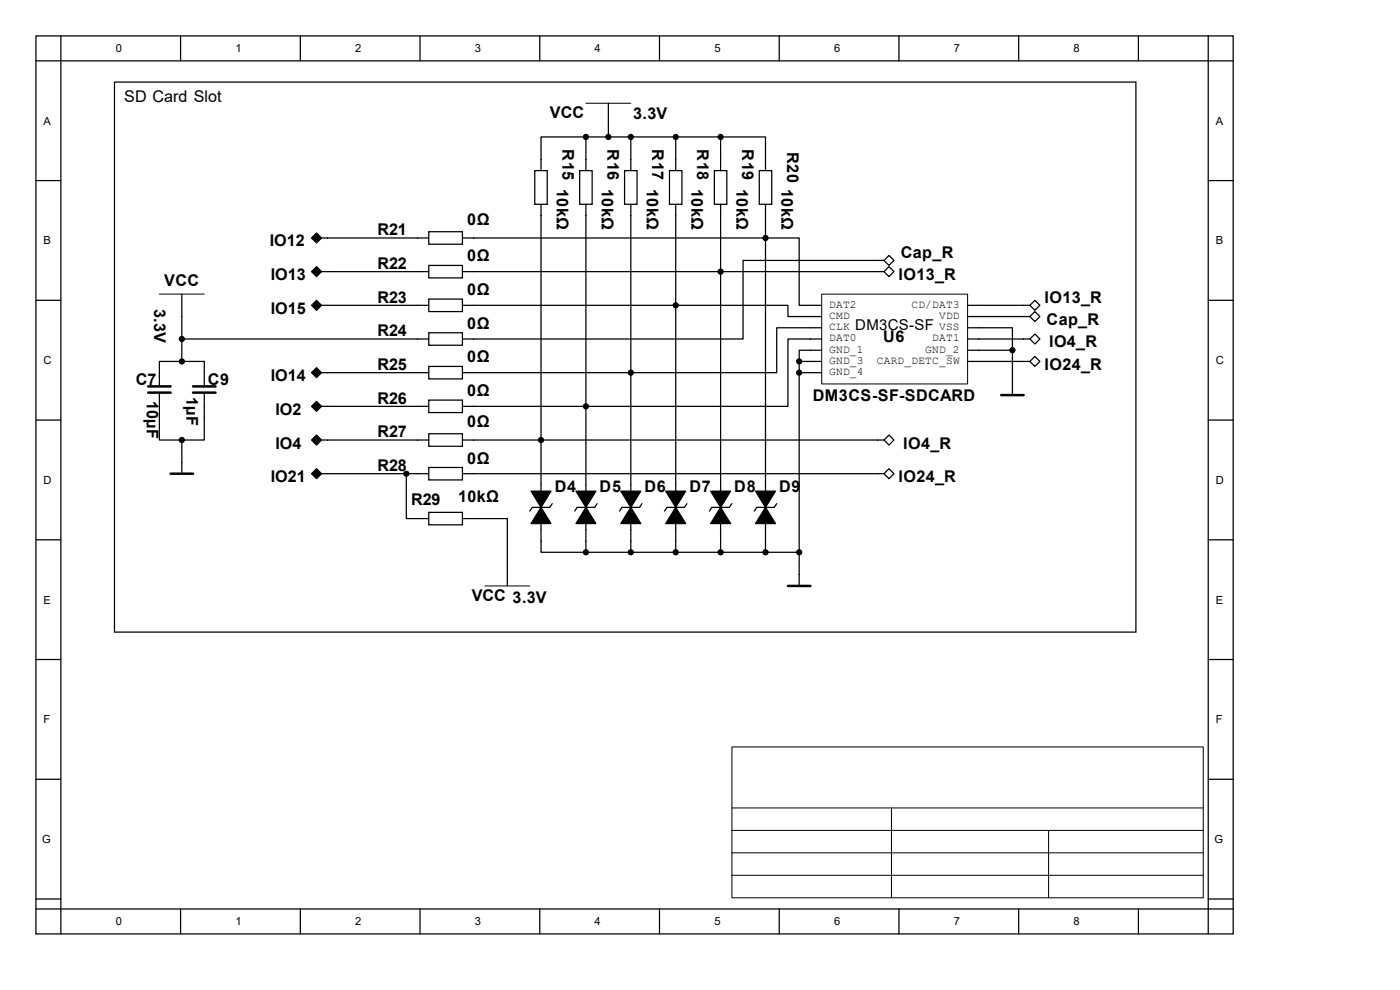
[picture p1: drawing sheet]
<svg xmlns="http://www.w3.org/2000/svg" width="297mm" height="210mm" viewBox="0 0 297 210" stroke-linecap="round" stroke-linejoin="round" font-family="sans-serif">
<g fill="none" stroke="#000" stroke-width=".26">
<path d="M7.6 7.6h254v190.5h-254zM7.6 12.9h254M12.9 7.6v190.5M24.3 17.4h216.7v116.7h-216.7zM38.3 7.6v5.3M63.7 7.6v5.3M89.1 7.6v5.3M114.5 7.6v5.3M139.9 7.6v5.3M165.3 7.6v5.3M190.7 7.6v5.3M216.1 7.6v5.3"/>
<path d="M241.5 7.6v5.3M256.3 7.6v190.5M7.6 38.3h5.3M113.5 36.2h2.6v7.1h-2.6zM123 36.2h2.6v7.1h-2.6zM124.3 29.1h-9.5v7.1M124.3 29.1v7.1M124.3 29.1h28.6M129.1 21.9v7.2M132.5 36.2h2.6v7.1h-2.6zM133.8 29.1v7.1M142 36.2h2.7v7.1h-2.7z"/>
<path d="M143.4 29.1v7.1M151.6 36.2h2.6v7.1h-2.6zM152.9 29.1h9.5v7.1M152.9 29.1v7.1M161.1 36.2h2.6v7.1h-2.6zM256.3 38.3h5.3M67.2 49.7l.7 .8-.7 .8-.8-.8zM67.2 56.8l.7 .8-.7 .8-.8-.8zM68.2 57.6h22.8M68.2 50.5h22.8M91 56.3h7.1v2.6h-7.1zM91 49.2h7.1v2.6h-7.1z"/>
<path d="M98.1 50.5h71.4v14.3h4.8M98.1 57.6h89.4M114.8 43.3v73.9h9.5M124.3 43.3v73.9M133.8 43.3v73.9M143.4 43.3v73.9M152.9 43.3v73.9M162.4 43.3v73.9M187.5 55.2l1.1-1 1.1 1-1.1 1.1zM187.5 55.2h-29.9v16.7h-59.5M188.6 56.6l1.1 1-1.1 1.1-1.1-1.1zM7.6 63.7h5.3"/>
<path d="M38.6 62.4v14.3M38.6 71.9h52.4M67.2 64l.7 .8-.7 .8-.8-.8zM67.2 78.3l.7 .8-.7 .8-.8-.8zM68.2 64.8h22.8M68.2 79.1h22.8M91 63.4h7.1v2.7h-7.1zM91 70.6h7.1v2.6h-7.1zM91 77.7h7.1v2.7h-7.1zM98.1 64.8h69.1v2.4h7.1M169.5 79.1h4.8M169.5 76.7h4.8"/>
<path d="M169.5 76.7v47.6M174.3 74.3h-4.8v2.4M174.3 71.9h-7.1v14.3h-69.1M174.3 69.5h-9.5v9.6h-66.7M205.3 69.5h9.5v4.8M205.3 64.8h13.2M205.3 71.9h13.2M205.3 67.2h13.2M205.3 74.3h9.5M205.3 76.7h13.2M214.8 74.3v9.5M218.5 76.7l1.1-1.1 1 1.1-1 1z"/>
<path d="M218.5 71.9l1.1-1 1 1-1 1.1zM218.5 64.8l1.1-1.1 1 1.1-1 1zM218.5 67.2l1.1-1.1 1 1.1-1 1zM256.3 63.7h5.3M7.6 89.1h5.3M33.8 83.6v9.7h4.8M33.8 81.7v-5h9.5v5M38.6 93.3v7.2M43.3 83.6v9.7h-4.7M67.2 85.4l.7 .8-.7 .8-.8-.8zM67.2 92.6l.7 .7-.7 .8-.8-.8zM67.2 99.7l.7 .8-.7 .8-.8-.8z"/>
<path d="M68.2 86.2h22.8M68.2 93.3h22.8M91 84.9h7.1v2.6h-7.1zM91 92h7.1v2.7h-7.1zM91 99.2h7.1v2.6h-7.1zM98.1 93.3h89.4M188.6 99.4l1.1 1.1-1.1 1-1.1-1zM188.6 92.3l1.1 1-1.1 1.1-1.1-1.1zM256.3 89.1h5.3M7.6 114.5h5.3M68.2 100.5h22.8M86.2 100.5v9.5h4.8"/>
<path d="M91 108.7h7.1v2.6h-7.1zM98.1 110h9.5v14.3M98.1 100.5h89.4M117.2 106.8l-.6 .8h-3.7l-.5 .8M124.3 117.2h45.2M126.7 106.8l-.5 .8h-3.8l-.5 .8M136.2 106.8l-.5 .8h-3.7l-.6 .8M145.7 106.8l-.5 .8h-3.7l-.5 .8M155.3 106.8l-.6 .8h-3.7l-.5 .8M164.8 106.8l-.5 .8h-3.8l-.5 .8M256.3 114.5h5.3M7.6 139.9h5.3"/>
<path d="M256.3 139.9h5.3M7.6 165.3h5.3M256.3 165.3h5.3M7.6 190.7h5.3M7.6 192.8h254M38.3 192.8v5.3M63.7 192.8v5.3M89.1 192.8v5.3M114.5 192.8v5.3M139.9 192.8v5.3M165.3 192.8v5.3M190.7 192.8v5.3"/>
<path d="M216.1 192.8v5.3M241.5 192.8v5.3M256.3 190.7h5.3"/>
</g>
<g fill="#000" stroke="#000" stroke-width=".26">
<path d="M114.8 107.6l2.1 3.5h-4.2zM112.7 104.2h4.2l-2.1 3.4zM124.3 107.6l2.1 3.5h-4.2zM122.2 104.2h4.2l-2.1 3.4zM133.8 107.6l2.1 3.5h-4.2zM131.7 104.2h4.2l-2.1 3.4zM143.4 107.6l2.1 3.5h-4.3zM141.2 104.2h4.3l-2.1 3.4zM152.9 107.6l2.1 3.5h-4.2zM150.8 104.2h4.2l-2.1 3.4zM162.4 107.6l2.1 3.5h-4.2zM160.3 104.2h4.2l-2.1 3.4z"/>
<path d="M67.2 49.4l1 1.1-1 1-1.1-1z" fill-rule="evenodd"/>
<path d="M66.1 57.6l1.1-1 1 1-1 1.1z" fill-rule="evenodd"/>
<path d="M67.2 63.7l1 1.1-1 1-1.1-1z" fill-rule="evenodd"/>
<path d="M67.2 78l1 1.1-1 1-1.1-1z" fill-rule="evenodd"/>
<path d="M67.2 85.1l1 1.1-1 1.1-1.1-1.1z" fill-rule="evenodd"/>
<path d="M67.2 92.3l1 1-1 1.1-1.1-1.1z" fill-rule="evenodd"/>
<path d="M67.2 99.4l1 1.1-1 1-1.1-1z" fill-rule="evenodd"/>
<circle cx="124.3" cy="29.1" r=".53"/>
<circle cx="129.1" cy="29.1" r=".53"/>
<circle cx="133.8" cy="29.1" r=".53"/>
<circle cx="143.4" cy="29.1" r=".53"/>
<circle cx="152.9" cy="29.1" r=".53"/>
<circle cx="152.9" cy="57.6" r=".53"/>
<circle cx="162.4" cy="50.5" r=".53"/>
<circle cx="38.6" cy="76.7" r=".53"/>
<circle cx="38.6" cy="71.9" r=".53"/>
<circle cx="133.8" cy="79.1" r=".53"/>
<circle cx="143.4" cy="64.8" r=".53"/>
<circle cx="169.5" cy="79.1" r=".53"/>
<circle cx="169.5" cy="76.7" r=".53"/>
<circle cx="214.8" cy="74.3" r=".53"/>
<circle cx="38.6" cy="93.3" r=".53"/>
<circle cx="114.8" cy="93.3" r=".53"/>
<circle cx="124.3" cy="86.2" r=".53"/>
<circle cx="86.2" cy="100.5" r=".53"/>
<circle cx="124.3" cy="117.2" r=".53"/>
<circle cx="133.8" cy="117.2" r=".53"/>
<circle cx="143.4" cy="117.2" r=".53"/>
<circle cx="152.9" cy="117.2" r=".53"/>
<circle cx="162.4" cy="117.2" r=".53"/>
<circle cx="169.5" cy="117.2" r=".53"/>
</g>
<g fill="none" stroke="#000" stroke-width=".21">
<path d="M124.3 21.9h9.5M67.2 50.2l.2 .3-.2 .2-.3-.2zM67.2 57.4l.2 .2-.2 .3-.3-.3zM33.8 62.4h9.5M67.2 64.5l.2 .3-.2 .2-.3-.2zM67.2 78.8l.2 .3-.2 .2-.3-.2zM174.3 62.4h31v19h-31zM67.2 85.9l.2 .3-.2 .3-.3-.3zM67.2 93.1l.2 .2-.2 .3-.3-.3zM67.2 100.2l.2 .3-.2 .3-.3-.3zM102.9 124.3h9.5M155.3 158.5h100v32h-100z"/>
<path d="M155.3 171.4h100M155.3 176.2h100M189.1 171.4v19M222.5 176.2v14.2M155.3 180.9h100M155.3 185.7h100"/>
</g>
<path d="M31.4 82h4.8M31.4 83.3h4.8M41 82h4.7M41 83.3h4.7M212.4 83.8h4.8M36.2 100.5h4.8M167.2 124.3h4.7" fill="none" stroke="#000" stroke-width=".53"/>
<g font-size="3.4">
<text x="26.4" y="21.6">SD Card Slot</text>
<text x="116.7" y="25">VCC</text>
<text x="134.3" y="25.3">3.3V</text>
<text x="119.3" y="31.7" transform="rotate(90 119.3 31.7)">R15</text>
<text x="128.9" y="31.7" transform="rotate(90 128.9 31.7)">R16</text>
<text x="138.4" y="31.7" transform="rotate(90 138.4 31.7)">R17</text>
<text x="147.9" y="31.7" transform="rotate(90 147.9 31.7)">R18</text>
<text x="157.4" y="31.7" transform="rotate(90 157.4 31.7)">R19</text>
<text x="167" y="32.3" transform="rotate(90 167 32.3)">R20</text>
<text x="118.2" y="40" transform="rotate(90 118.2 40)">10kΩ</text>
<text x="127.7" y="40" transform="rotate(90 127.7 40)">10kΩ</text>
<text x="137.2" y="40" transform="rotate(90 137.2 40)">10kΩ</text>
<text x="146.7" y="40" transform="rotate(90 146.7 40)">10kΩ</text>
<text x="156.3" y="40" transform="rotate(90 156.3 40)">10kΩ</text>
<text x="165.8" y="40" transform="rotate(90 165.8 40)">10kΩ</text>
<text x="99.1" y="47.8">0Ω</text>
<text x="57.2" y="52.3">IO12</text>
<text x="80.1" y="49.9">R21</text>
<text x="57.4" y="59.4">IO13</text>
<text x="80.1" y="57.1">R22</text>
<text x="99.1" y="55.5">0Ω</text>
<text x="190.6" y="59.4">IO13_R</text>
<text x="191.1" y="54.7">Cap_R</text>
<text x="32.7" y="65.4" transform="rotate(90 32.7 65.4)">3.3V</text>
<text x="34.8" y="60.7">VCC</text>
<text x="80.1" y="64.2">R23</text>
<text x="99.1" y="62.6">0Ω</text>
<text x="221.6" y="64.2">IO13_R</text>
<text x="57.4" y="66.6">IO15</text>
<text x="80.1" y="71.3">R24</text>
<text x="99.1" y="69.8">0Ω</text>
<text x="222" y="69">Cap_R</text>
<text x="99.1" y="76.9">0Ω</text>
<text x="187.4" y="72.6">U6</text>
<text x="222.5" y="73.7">IO4_R</text>
<text x="28.8" y="81.7">C7</text>
<text x="44.1" y="81.7">C9</text>
<text x="57.4" y="80.9">IO14</text>
<text x="80.1" y="78.5">R25</text>
<text x="221.6" y="78.5">IO24_R</text>
<text x="31.1" y="85" transform="rotate(90 31.1 85)">10µF</text>
<text x="39.6" y="84.2" transform="rotate(90 39.6 84.2)">1µF</text>
<text x="58.4" y="88">IO2</text>
<text x="80.1" y="85.6">R26</text>
<text x="99.1" y="84">0Ω</text>
<text x="172.4" y="85.1">DM3CS-SF-SDCARD</text>
<text x="58.4" y="95.2">IO4</text>
<text x="80.1" y="92.8">R27</text>
<text x="99.1" y="90.6">0Ω</text>
<text x="191.6" y="95.2">IO4_R</text>
<text x="80.1" y="99.9">R28</text>
<text x="99.1" y="98.3">0Ω</text>
<text x="57.4" y="102.3">IO21</text>
<text x="87.2" y="107.1">R29</text>
<text x="97.2" y="106.5">10kΩ</text>
<text x="117.7" y="104.4">D4</text>
<text x="127.2" y="104.4">D5</text>
<text x="136.7" y="104.4">D6</text>
<text x="146.3" y="104.4">D7</text>
<text x="155.8" y="104.4">D8</text>
<text x="165.3" y="104.4">D9</text>
<text x="190.6" y="102.3">IO24_R</text>
<text x="100.1" y="127.4">VCC 3.3V</text>
</g>
<text font-size="3.2" x="181.4" y="70">DM3CS-SF</text>
<g font-size="2.4">
<text x="24.6" y="11.1">0</text>
<text x="50" y="11.1">1</text>
<text x="75.4" y="11.1">2</text>
<text x="100.8" y="11.1">3</text>
<text x="126.2" y="11.1">4</text>
<text x="151.6" y="11.1">5</text>
<text x="177" y="11.1">6</text>
<text x="202.4" y="11.1">7</text>
<text x="227.8" y="11.1">8</text>
<text x="9.2" y="26.5">A</text>
<text x="257.9" y="26.5">A</text>
<text x="9.2" y="51.9">B</text>
<text x="257.9" y="51.9">B</text>
<text x="175.9" y="65.3">DAT2</text>
<text x="193.4" y="65.3">CD/DAT3</text>
<text x="175.9" y="67.6">CMD</text>
<text x="175.9" y="70">CLK</text>
<text x="199.3" y="67.6">VDD</text>
<text x="199.3" y="70">VSS</text>
<text x="9.2" y="77.3">C</text>
<text x="175.9" y="72.4">DAT0</text>
<text x="175.9" y="74.8">GND_1</text>
<text x="175.9" y="77.2">GND_3</text>
<text x="186" y="77.2">CARD_DETC_SW</text>
<text x="196.3" y="74.8">GND_2</text>
<text x="197.8" y="72.4">DAT1</text>
<text x="257.9" y="77.3">C</text>
<text x="175.9" y="79.5">GND_4</text>
<text x="9.2" y="102.7">D</text>
<text x="257.9" y="102.7">D</text>
<text x="9.2" y="128.1">E</text>
<text x="257.9" y="128.1">E</text>
<text x="9.2" y="153.5">F</text>
<text x="257.9" y="153.5">F</text>
<text x="8.9" y="178.9">G</text>
<text x="257.6" y="178.9">G</text>
<text x="24.6" y="196.3">0</text>
<text x="50" y="196.3">1</text>
<text x="75.4" y="196.3">2</text>
<text x="100.8" y="196.3">3</text>
<text x="126.2" y="196.3">4</text>
<text x="151.6" y="196.3">5</text>
<text x="177" y="196.3">6</text>
<text x="202.4" y="196.3">7</text>
<text x="227.8" y="196.3">8</text>
</g>
</svg>
